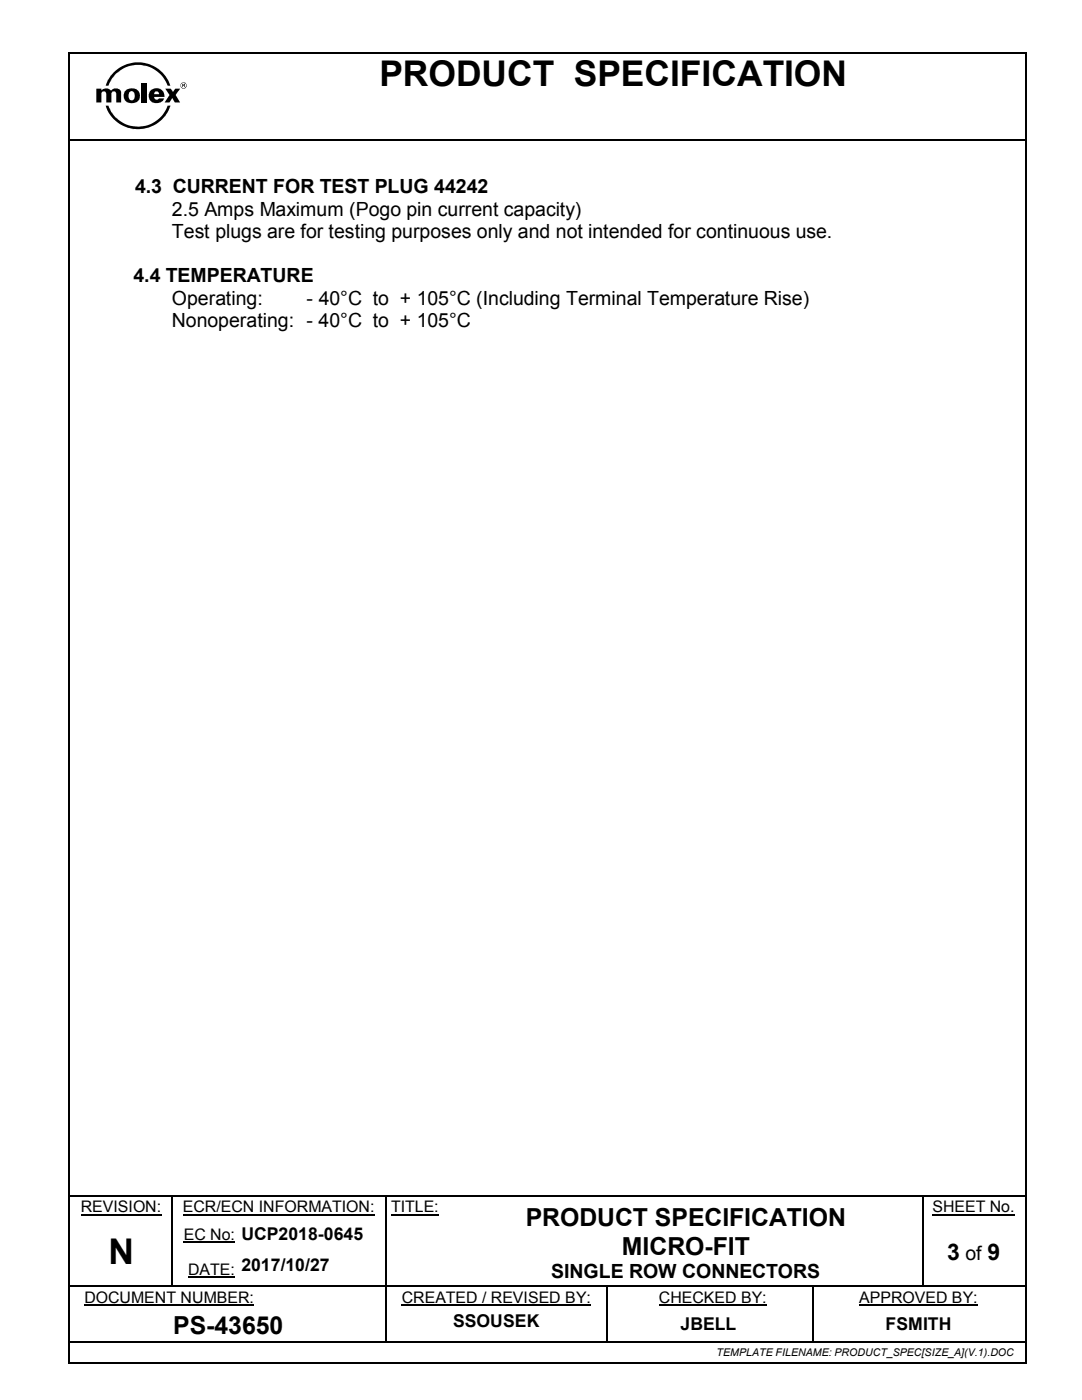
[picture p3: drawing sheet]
<svg xmlns="http://www.w3.org/2000/svg" width="216mm" height="279mm" viewBox="0 0 216 279" stroke-linecap="round" stroke-linejoin="round" font-family="sans-serif">
<g fill="#000">
<path d="M13.6 10.3h.4v.4h-.4zM204.5 10.3h.3v.4h-.3zM14 27.7h.3v.4h-.3zM204.3 27.7h.3v.4h-.3zM34.1 238.8h.3v.2h-.3zM34.1 238.4h.4v.4h-.4zM77 238.8h.2v.2h-.2zM77 238.4h.3v.4h-.3zM89.6 238.4h.4v.4h-.4zM184 238.8h.2v.2h-.2zM184 238.4h.3v.4h-.3zM204.3 238.4h.3v.4h-.3z"/>
<path d="M34.1 242.7h.3v.9h-.3zM34.1 249.6h.3v.9h-.3zM34.1 256.5h.3v.3h-.3zM46.9 256.5h.3v.3h-.3zM77 242.7h.2v.9h-.2zM77 249.6h.2v.9h-.2zM77 256.5h.2v.5h-.2zM89.6 256.5h.3v.3h-.3zM120.9 256.8h.3v.2h-.3zM120.9 256.5h.3v.3h-.3zM162 256.8h.3v.2h-.3zM162 256.5h.3v.3h-.3z"/>
<path d="M184 242.7h.2v.9h-.2zM184 249.6h.2v.9h-.2zM184 256.5h.2v.3h-.2zM13.6 271.8h.4v.3h-.4zM76.9 260.9h.4v.7h-.4zM76.9 267.7h.4v.4h-.4zM120.9 260.9h.3v.7h-.3zM120.9 267.7h.3v.4h-.3zM162 260.9h.3v.7h-.3zM162 267.7h.3v.4h-.3zM204.3 267.7h.3v.4h-.3zM204.5 271.8h.3v.3h-.3z"/>
</g>
<g fill="none" stroke="#000" stroke-width=".34">
<path d="M13.8 10.7v261.1M14 10.5h190.5M204.6 10.7v261.1M14.3 27.9h190.2M14 238.6h20.1M34.5 238.6h42.5M77.3 238.6h12.3M90 238.6h94M184.3 238.6h20M14 267.9h62.9M14 271.9h190.5M77.1 261.6v6.1"/>
<path d="M77.3 267.9h43.6M121.1 261.6v6.1M121.2 267.9h40.8M162.3 267.9h42"/>
</g>
<path d="M16.1 242.4h16.1M36.5 242.4h38.3M36.7 248h10.2M37.5 254.9h9.4M78.1 242.4h9.5M186.1 242.4h16.4M16.8 260.5h33.9M80.2 260.5h37.7M131.5 260.5h21.5M171.4 260.5h23.7" fill="none" stroke="#000" stroke-width=".21"/>
<g fill="none" stroke="#000" stroke-width=".25">
<path d="M34.2 239v3.7M77.1 239v3.7M184.1 239v3.7M14 256.7h20.1M34.2 243.6v6M34.2 250.5v6M34.4 256.7h12.5M47.2 256.7h29.8M77.1 243.6v6M77.1 250.5v6M77.1 257v3.9M77.2 256.7h12.4"/>
<path d="M89.9 256.7h31M121.1 257v3.9M121.2 256.7h40.8M162.1 257v3.9M162.3 256.7h21.7M184.1 243.6v6M184.1 250.5v6M184.2 256.7h20.3M162.1 261.6v6.1"/>
</g>
<g fill="#000">
<path d="M25.8 18.5l.2-.3a.62 .62 0 0 1 .9 .7 .76 .76 0 0 1-.1 .8 .76 .76 0 0 1-.8 .3 1.19 1.19 0 0 1-.2-1.5zM25 18.1a1.56 1.56 0 0 0 0 2 1.56 1.56 0 0 0 1.9 .4 1.51 1.51 0 0 0 .9-2 1.51 1.51 0 0 0-2-.8z" fill-rule="evenodd"/>
<path d="M22.7 14.4a6.8 6.8 0 0 1 11.3 2.7h-.6a6.3 6.3 0 0 0-5.9-4.2 6.3 6.3 0 0 0-5.9 4.2h-.5l.6-1.4z" fill-rule="evenodd"/>
<path d="M30 18.1a1.49 1.49 0 0 0 .9 2.5 1.82 1.82 0 0 0 1.7-.6l.1-.4h-1a.5 .5 0 0 1-.6 .3 .5 .5 0 0 1-.3-.6h2.1a1.63 1.63 0 0 0-1-1.6 1.63 1.63 0 0 0-1.9 .4zM30.9 18.4l.6-.2 .2 .6h-.9z" fill-rule="evenodd"/>
<path d="M33 17.7h1.1l.4 .7 .5-.7h.9l-.8 1.3 .8 1.4h-1l-.5-.8-.6 .8h-.9l.9-1.4z" fill-rule="evenodd"/>
<path d="M36 17.1a.63 .63 0 0 1 1.2 0 .63 .63 0 0 1-1.2 0zM36.1 17.1a.55 .55 0 0 0 1.1 0 .55 .55 0 0 0-1.1 0z" fill-rule="evenodd"/>
<path d="M36.5 16.8l.2 .1v.1h-.2zM36.4 16.8v.6h.1v-.3h.2v.3h.2l-.1-.3 .1-.3z" fill-rule="evenodd"/>
<path d="M19.2 17.7h1v.4a1.26 1.26 0 0 1 1.9 0l.7-.4h.7l.5 .3 .2 .3v2.1h-1v-1.8l-.3-.4-.5 .1-.2 .3v1.8h-1v-1.7l-.3-.5h-.4l-.3 .3v1.9h-1z" fill-rule="evenodd"/>
<path d="M28.2 16.5h1.1v3.9h-1.1z" fill-rule="evenodd"/>
<path d="M21.1 21.1h.5a6.3 6.3 0 0 0 5.9 4.2 6.3 6.3 0 0 0 5.9-4.2h.6a6.8 6.8 0 0 1-6.5 4.7 6.8 6.8 0 0 1-6.4-4.7z" fill-rule="evenodd"/>
</g>
<g font-size="7.1">
<text x="75.7" y="17.2">PRODUCT SPECIFICATION</text>
<text x="21.6" y="252.3">N</text>
</g>
<g font-size="5">
<text x="104.9" y="244.7">PRODUCT SPECIFICATION</text>
<text x="124.1" y="250.4">MICRO-FIT</text>
<text x="34.5" y="266.2">PS-43650</text>
</g>
<g font-size="4.6">
<text x="189" y="251.4">3</text>
<text x="197" y="251.4">9</text>
</g>
<g font-size="3.9">
<text x="27" y="38.5">4.3 CURRENT FOR TEST PLUG 44242</text>
<text x="34.3" y="43">2.5 Amps Maximum (Pogo pin current capacity)</text>
<text x="34.3" y="47.5">Test plugs are for testing purposes only and not intended for continuous use.</text>
<text x="26.6" y="56.3">4.4 TEMPERATURE</text>
<text x="34.3" y="60.8">Operating:</text>
<text x="34.3" y="65.3">Nonoperating: - 40°C to + 105°C</text>
<text x="61.2" y="60.8">- 40°C to + 105°C (Including Terminal Temperature Rise)</text>
<text x="192.7" y="251.4">of</text>
<text x="110" y="255.1">SINGLE ROW CONNECTORS</text>
</g>
<g font-size="3.5">
<text x="90.4" y="264.8">SSOUSEK</text>
<text x="135.8" y="265.5">JBELL</text>
<text x="176.7" y="265.5">FSMITH</text>
</g>
<g font-size="3.2">
<text x="16.1" y="242">REVISION:</text>
<text x="36.5" y="242">ECR/ECN INFORMATION:</text>
<text x="78.1" y="242">TITLE:</text>
<text x="186.1" y="242">SHEET No.</text>
<text x="36.7" y="247.5">EC No: UCP2018-0645</text>
<text x="37.5" y="254.4">DATE: 2017/10/27</text>
<text x="16.8" y="260">DOCUMENT NUMBER:</text>
<text x="80.2" y="260">CREATED / REVISED BY:</text>
<text x="131.5" y="260">CHECKED BY:</text>
<text x="171.4" y="260">APPROVED BY:</text>
</g>
<text font-size="2.1" x="143" y="270.6">TEMPLATE FILENAME: PRODUCT_SPEC[SIZE_A](V.1).DOC</text>
</svg>
